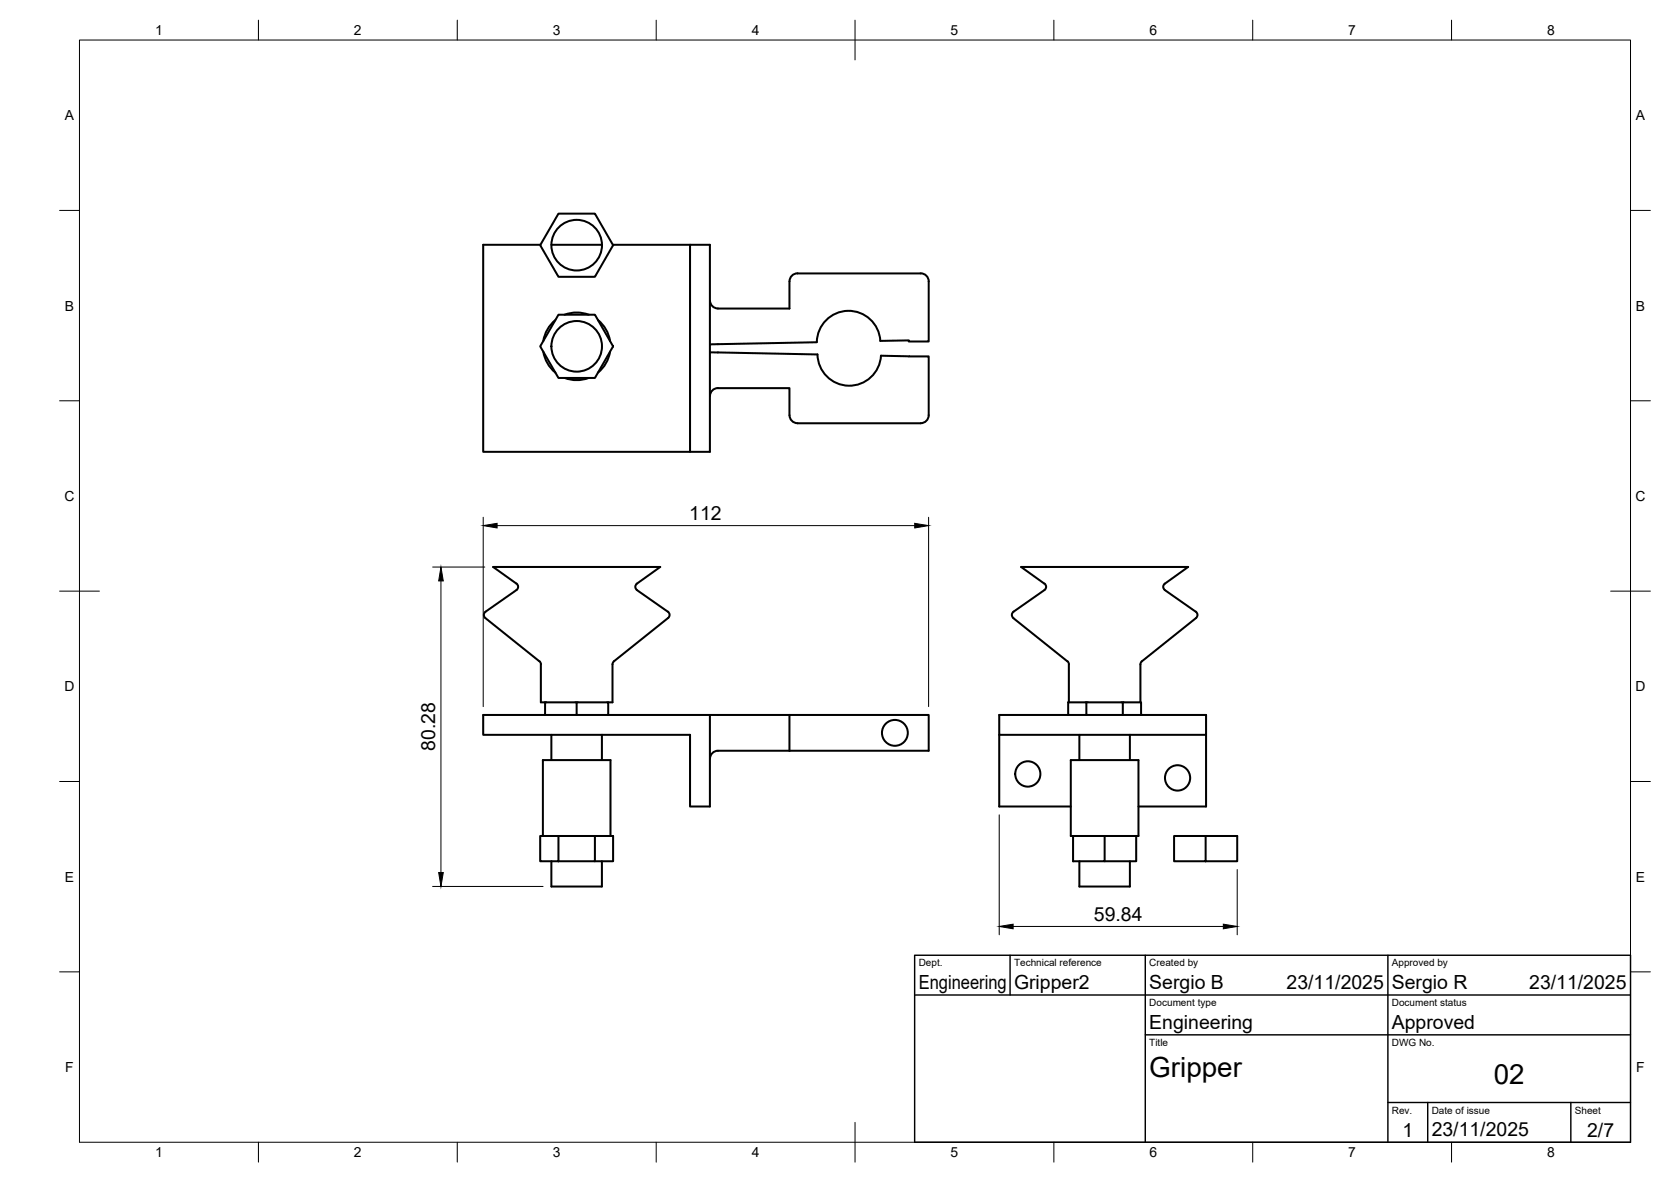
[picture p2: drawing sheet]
<svg xmlns="http://www.w3.org/2000/svg" width="420mm" height="297mm" viewBox="0 0 420 297" stroke-linecap="round" stroke-linejoin="round" font-family="sans-serif">
<!-- layer: Visible -->
<g fill="none" stroke="#000" stroke-width=".51">
<path d="M140.4 53.7h9.2l4.6 7.9-4.6 8h-9.2l-4.6-8zM135.9 61.5h-14.4v52h52M138.6 61.5h12.7M140.4 79.1h9.2l4.6 7.9-4.6 8h-9.2l-4.6-8zM142 79.1a8.5 8.5 0 0 1 6 0M154.1 61.5h19.4M173.5 61.5h5v52h-5zM178.5 75.5a2 2 0 0 0 2 2M180.5 77.5h18v-6.8a1.96 1.96 0 0 1 2-2h31a2 2 0 0 1 2 2v15.1h-5v-.3l-7.2 .2a8 8 0 0 0-8.1-7.6 8 8 0 0 0-7.8 7.9l-26.9 .5M136.6 88.4a8.5 8.5 0 0 0 3 5.2M139.6 80.4a8.5 8.5 0 0 0-3 5.3M142 95a8.5 8.5 0 0 0 6 0"/>
<path d="M150.4 80.4a8.5 8.5 0 0 1 3 5.3M153.4 88.4a8.5 8.5 0 0 1-3 5.2M178.5 88.5l27 .6a8 8 0 0 0 7.9 7.8 8 8 0 0 0 8.1-7.5l12 .2v14.8a2 2 0 0 1-2 1.9l-31 .1a2.04 2.04 0 0 1-2-2.1v-6.8h-18M180.5 97.5a2 2 0 0 0-2 2M129.8 148.3l-7.7 5.4-.4 .5v.6l.3 .5 13.6 10.9M129.9 148.3a.98 .98 0 0 0 0-1.6l-5.9-4.2h42l-5.8 4.1a1.02 1.02 0 0 0 0 1.7l7.7 5.4 .4 .5a.98 .98 0 0 1-.3 1.1l-13.8 11.1-.2 .6v9.5h-1.1M262.6 146.7l-5.8-4.2h41.9l-5.8 4.2a.98 .98 0 0 0 0 1.6l7.8 5.4a.99 .99 0 0 1 0 1.6l-13.8 11.1-.2 .6v9.5M262.6 148.3l-7.7 5.4-.4 .5v.6l.3 .5 13.6 10.9M262.6 146.6a1.01 1.01 0 0 1 0 1.7M121.5 179.7h57v23h-5v-18h-52zM135.6 166.2l.4 .8M136 167v9.5h1.1"/>
<path d="M137.1 176.5h15.8v3.2M137.1 176.5v3.2M145 176.5v3.2M178.5 179.7h20M198.5 179.7h35v9h-35zM251.2 179.7h52.1v5h-52.1zM268.4 166.2l.4 .8M268.8 176.5h17.9M268.8 176.5h-.2v3.2M268.8 167v9.5M273.2 176.5v3.2M282.3 176.5v3.2"/>
<path d="M286.7 176.5h.2v3.2M138.6 184.7v6.3M151.3 184.7v6.3M198.5 188.7h-18a2 2 0 0 0-2 2M251.2 184.7v18h18M271.4 184.7v6.3M284.1 184.7v6.3M303.3 184.7v18h-17M135.8 210.1h4.6v6.3h-4.6zM136.5 210.1v-19.1h17v19.1M138.6 216.4v6.4h12.7v-6.4M140.4 216.4h9.2v-6.3h4.6v6.3h-4.6"/>
<path d="M140.4 210.1h9.2M269.8 210.1h-.6v-19.1h17.1v19.1h-.6M269.8 210.1h15.9M269.8 210.1v6.3h7.9v-6.3M271.4 216.4v6.4h12.7v-6.4M285.7 210.1v6.3h-8M295.2 210.1h7.9v6.3h-7.9zM303.1 210.1h8v6.3h-8"/>
<circle cx="145" cy="61.6" r="6.4"/>
<circle cx="145" cy="87" r="6.4"/>
<circle cx="225" cy="184.2" r="3.2"/>
<circle cx="258.4" cy="194.5" r="3.2"/>
<circle cx="296.1" cy="195.5" r="3.2"/>
</g>
<!-- layer: BORDER -->
<g fill="none" stroke="#000" stroke-width=".25">
<path d="M20 10.1h390v276.9h-390zM65 5.1v5M115 5.1v5M165 5.1v5M215 5.1v10M265 5.1v5M315 5.1v5M365 5.1v5M15 52.9h5M410 52.9h5M15 100.7h5M410 100.7h5"/>
<path d="M15 148.6h10M405 148.6h10M15 196.4h5M410 196.4h5M15 244.2h5M410 244.2h5M65 287v5M115 287v5M165 287v5M215 282.1v9.9M265 287v5M315 287v5"/>
<path d="M365 287v5"/>
</g>
<!-- layer: TITLEBLOCK -->
<path d="M230 240.1h180v46.9h-180zM230 250h180M254 240.1v9.9M288 240.1v46.9M349 240.1v46.9M288 260.1h122M349 277.1h61M359 277.1v9.9M395 277.1v9.9" fill="none" stroke="#000" stroke-width=".36"/>
<!-- layer: FD_Dimensions -->
<path d="M121.5 130v47.6M125 132.1h105M233.5 130v47.6M108.8 142.5h13.1M110.9 146v73.3M251.2 204.8v30.1M311.1 218.5v16.4M108.8 222.8h27.7M254.7 232.8h52.9" fill="none" stroke="#000" stroke-width=".25"/>
<path d="M121.5 132.1l3.5-.6v1.2zM230 131.5l3.5 .6-3.5 .6zM110.9 142.5l.6 3.5h-1.2zM110.3 219.3h1.2l-.6 3.5zM251.2 232.8l3.5-.6v1.2zM307.6 232.2l3.5 .6-3.5 .6z" fill="#000" stroke="#000" stroke-width=".25"/>
<g font-size="7">
<text x="289" y="270.6">Gripper</text>
<text x="375.6" y="272.3">02</text>
</g>
<g font-size="4.9">
<text x="173.3" y="130.7">112</text>
<text x="109.4" y="188.8" transform="rotate(-90 109.4 188.8)">80.28</text>
<text x="275.1" y="231.4">59.84</text>
<text x="231" y="248.5">Engineering</text>
<text x="255" y="248.5">Gripper2</text>
<text x="289" y="248.5">Sergio B</text>
<text x="323.5" y="248.5">23/11/2025</text>
<text x="350" y="248.5">Sergio R</text>
<text x="384.5" y="248.5">23/11/2025</text>
<text x="289" y="258.6">Engineering</text>
<text x="350" y="258.6">Approved</text>
<text x="352.6" y="285.7">1</text>
<text x="360" y="285.5">23/11/2025</text>
<text x="399.1" y="285.7">2/7</text>
</g>
<g font-size="3.5">
<text x="39" y="8.8">1</text>
<text x="89" y="8.8">2</text>
<text x="139" y="8.8">3</text>
<text x="189" y="8.8">4</text>
<text x="239" y="8.8">5</text>
<text x="289" y="8.8">6</text>
<text x="339" y="8.8">7</text>
<text x="389" y="8.8">8</text>
<text x="16.3" y="30.2">A</text>
<text x="411.3" y="30.2">A</text>
<text x="16.3" y="78">B</text>
<text x="411.3" y="78">B</text>
<text x="16.2" y="125.9">C</text>
<text x="411.2" y="125.9">C</text>
<text x="16.2" y="173.7">D</text>
<text x="411.2" y="173.7">D</text>
<text x="16.3" y="221.6">E</text>
<text x="411.3" y="221.6">E</text>
<text x="16.4" y="269.4">F</text>
<text x="411.4" y="269.4">F</text>
<text x="39" y="290.8">1</text>
<text x="89" y="290.8">2</text>
<text x="139" y="290.8">3</text>
<text x="189" y="290.8">4</text>
<text x="239" y="290.8">5</text>
<text x="289" y="290.8">6</text>
<text x="339" y="290.8">7</text>
<text x="389" y="290.8">8</text>
</g>
<g font-size="2.5">
<text x="231" y="242.9">Dept.</text>
<text x="255" y="242.9">Technical reference</text>
<text x="289" y="242.9">Created by</text>
<text x="350" y="242.9">Approved by</text>
<text x="289" y="252.8">Document type</text>
<text x="350" y="252.8">Document status</text>
<text x="289" y="262.9">Title</text>
<text x="350" y="262.9">DWG No.</text>
<text x="350" y="279.9">Rev.</text>
<text x="360" y="279.9">Date of issue</text>
<text x="396" y="279.9">Sheet</text>
</g>
</svg>
